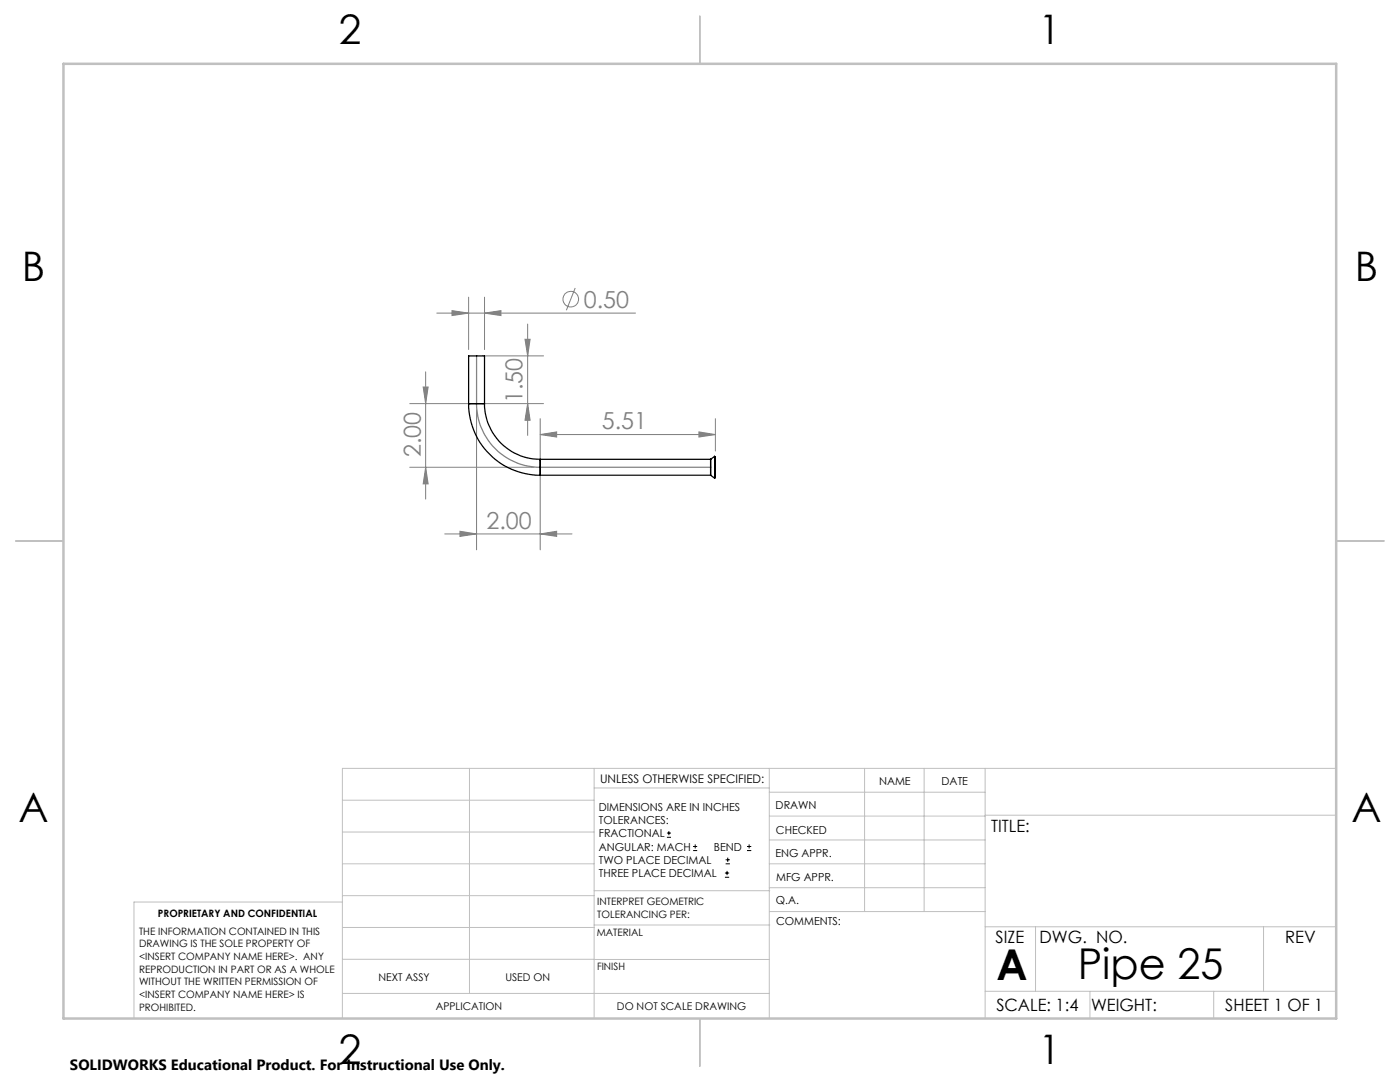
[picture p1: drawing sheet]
<svg xmlns="http://www.w3.org/2000/svg" width="279mm" height="216mm" viewBox="0 0 279 216" stroke-linecap="round" stroke-linejoin="round" font-family="sans-serif">
<g fill="none" stroke="#808080" stroke-width=".2">
<path d="M93.5 59.3v10.4M96.7 59.3v10.4M114.8 57.5l-1.8 4.4M84.5 77.2h.9l-.5 3.3zM84.9 74.2v25.4M87.2 62.5h39.6M90.2 62l3.3 .5-3.3 .5zM96.4 71h12.1M96.7 62.5l3.3-.5v1zM104.8 67.7h1l-.5 3.3zM105.3 64.7v22.2M81.8 80.5h12"/>
<path d="M81.8 93.2h24.7M84.9 93.2l.5 3.4h-.9zM95.1 81.8v27.9M96.4 80.5h12.1M105.3 80.5l.5 3.4h-1zM107.8 86.7l3.3-.5v1zM107.8 83.5v8.5M107.8 94.5v15.2M107.8 86.7h35M139.5 86.2l3.3 .5-3.3 .5zM142.8 83.5v6.5M88.8 106.5h25.4"/>
<path d="M91.8 106l3.3 .5-3.3 .5zM107.8 106.5l3.3-.5v1z"/>
<circle cx="113.9" cy="59.7" r="1.56"/>
</g>
<g fill="none" stroke="#000" stroke-width=".2">
<path d="M133.1 167.1h.8M133.1 166.2h.8M133.5 165.8v.9M138.3 169.7h.8M138.3 168.9h.8M138.7 168.5v.8M144.7 175h.8M144.7 174.2h.8M144.8 172.4h.9M144.8 171.6h.9M145.1 173.8v.8M145.2 171.1v.9"/>
<path d="M149.1 169.7h.8M149.1 168.9h.8M149.5 168.5v.8"/>
</g>
<path d="M95.1 71v9.5a12.7 12.7 0 0 0 12.7 12.7h34" fill="none" stroke="#808080" stroke-width=".25"/>
<g fill="none" stroke="#c0c0c0" stroke-width=".2">
<path d="M68.3 159.7h50.3M93.7 153.3v44.9M118.6 153.3v49.9M118.6 157.2h34.9M153.5 153.3v49.9M153.5 158.1h43.1M172.5 153.3v28.6M184.4 153.3v28.6M196.6 153.3v49.9M266.7 153.3h-198.4v49.9M68.3 178.7h50.3M68.3 172.4h50.3"/>
<path d="M68.3 166h50.3M68.3 180h-41.6v23.2M118.6 177.7h35M153.5 167.6h43.1M153.5 162.8h43.1M153.5 172.4h43.1M153.5 177.1h43.1M196.6 162.7h70.1M68.3 198.2h85.2M68.3 191.4l85.2 .1M68.3 185.1h50.3M118.6 184.6h35"/>
<path d="M153.6 181.9h43M196.6 197.8h70.1M196.6 184.9h70.1M206.7 184.9v12.9M217.5 197.8v5.4M242.2 197.8v5.4M252.2 184.9v12.9"/>
</g>
<path d="M139.7 3.2v9.5M3.1 107.9h9.6M266.7 107.9h9.5M139.7 203.2v9.6" fill="none" stroke="#c0c0c0" stroke-width=".25"/>
<path d="M12.7 12.7h254v190.5h-254z" fill="none" stroke="#c0c0c0" stroke-width=".5"/>
<g fill="#808080">
<path d="M107.8 106.5l3.3-.5v1zM91.8 106l3.3 .5-3.3 .5zM96.7 62.5l3.3-.5v1zM90.2 62l3.3 .5-3.3 .5z"/>
<path d="M107.8 86.7l3.3-.5v1zM139.5 86.2l3.3 .5-3.3 .5z"/>
<path d="M105.3 80.5l.5 3.4h-1zM104.8 67.7h1l-.5 3.3z"/>
<path d="M84.5 77.2h.9l-.5 3.3zM84.9 93.2l.5 3.4h-.9z"/>
</g>
<path d="M93.5 80.5a14.3 14.3 0 0 0 14.3 14.3M93.5 80.5h3.2M93.5 80.5v-9.5h3.2v9.5M96.7 80.5a11.1 11.1 0 0 0 11.1 11.2M107.8 91.7v3.1M107.8 91.7h34M107.8 94.8h34M141.8 91.7v3.1M141.8 94.8l.8 .6M142.6 91.1v4.3M142.6 91.1l.2 .2v3.9l-.2 .2M142.6 91.1l-.8 .6" fill="none" stroke="#000" stroke-width=".25"/>
<g font-size="8.5">
<text x="198.9" y="195.5">A</text>
<text x="215.1" y="195.4">Pipe 25</text>
</g>
<g font-size="8.1">
<text x="67.6" y="8.9">2</text>
<text x="207.3" y="8.9">1</text>
<text x="4.4" y="56.1">B</text>
<text x="270.4" y="56.1">B</text>
<text x="3.7" y="164.1">A</text>
<text x="269.7" y="164.1">A</text>
<text x="67.6" y="212.4">2</text>
<text x="207.3" y="212.4">1</text>
</g>
<g font-size="4.7" fill="#808080">
<text x="116.5" y="61.4">0.50</text>
<text x="104.3" y="80.5" transform="rotate(-90 104.3 80.5)">1.50</text>
<text x="120.1" y="85.7">5.51</text>
<text x="84" y="91.2" transform="rotate(-90 84 91.2)">2.00</text>
<text x="97.1" y="105.5">2.00</text>
</g>
<g font-size="3.4">
<text x="197.8" y="166">TITLE:</text>
<text x="198.7" y="188.1">SIZE</text>
<text x="207.5" y="188.1">DWG. NO.</text>
<text x="256.5" y="188.2">REV</text>
<text x="198.8" y="201.7">SCALE: 1:4</text>
<text x="217.7" y="201.8">WEIGHT:</text>
<text x="244.5" y="201.7">SHEET 1 OF 1</text>
</g>
<text font-size="3" x="14" y="213.5">SOLIDWORKS Educational Product. For Instructional Use Only.</text>
<text font-size="2.4" x="119.8" y="156.2">UNLESS OTHERWISE SPECIFIED:</text>
<g font-size="2.2">
<text x="119.5" y="161.8">DIMENSIONS ARE IN INCHES</text>
<text x="154.8" y="161.4">DRAWN</text>
<text x="175.4" y="156.6">NAME</text>
<text x="187.9" y="156.7">DATE</text>
<text x="119.5" y="164.4">TOLERANCES:</text>
<text x="119.5" y="167.1">FRACTIONAL</text>
<text x="154.9" y="166.3">CHECKED</text>
<text x="119.5" y="169.7">ANGULAR: MACH</text>
<text x="119.5" y="172.4">TWO PLACE DECIMAL</text>
<text x="142.5" y="169.7">BEND</text>
<text x="154.8" y="171">ENG APPR.</text>
<text x="119.5" y="175">THREE PLACE DECIMAL</text>
<text x="154.9" y="175.7">MFG APPR.</text>
<text x="154.9" y="180.4">Q.A.</text>
<text x="154.9" y="184.6">COMMENTS:</text>
</g>
<g font-size="2.1">
<text x="75.5" y="195.7">NEXT ASSY</text>
<text x="100.9" y="195.7">USED ON</text>
<text x="86.9" y="201.5">APPLICATION</text>
<text x="123.1" y="201.6">DO NOT SCALE DRAWING</text>
</g>
<g font-size="2">
<text x="31.5" y="182.9">PROPRIETARY AND CONFIDENTIAL</text>
<text x="119.2" y="180.6">INTERPRET GEOMETRIC</text>
<text x="119.2" y="183.1">TOLERANCING PER:</text>
<text x="27.8" y="186.5">THE INFORMATION CONTAINED IN THIS</text>
<text x="27.8" y="189">DRAWING IS THE SOLE PROPERTY OF</text>
<text x="27.8" y="191.6">&lt;INSERT COMPANY NAME HERE&gt;. ANY</text>
<text x="119.1" y="186.7">MATERIAL</text>
<text x="27.8" y="194.1">REPRODUCTION IN PART OR AS A WHOLE</text>
<text x="27.8" y="196.6">WITHOUT THE WRITTEN PERMISSION OF</text>
<text x="119.1" y="193.5">FINISH</text>
<text x="27.8" y="199.1">&lt;INSERT COMPANY NAME HERE&gt; IS</text>
<text x="27.8" y="201.7">PROHIBITED.</text>
</g>
</svg>
